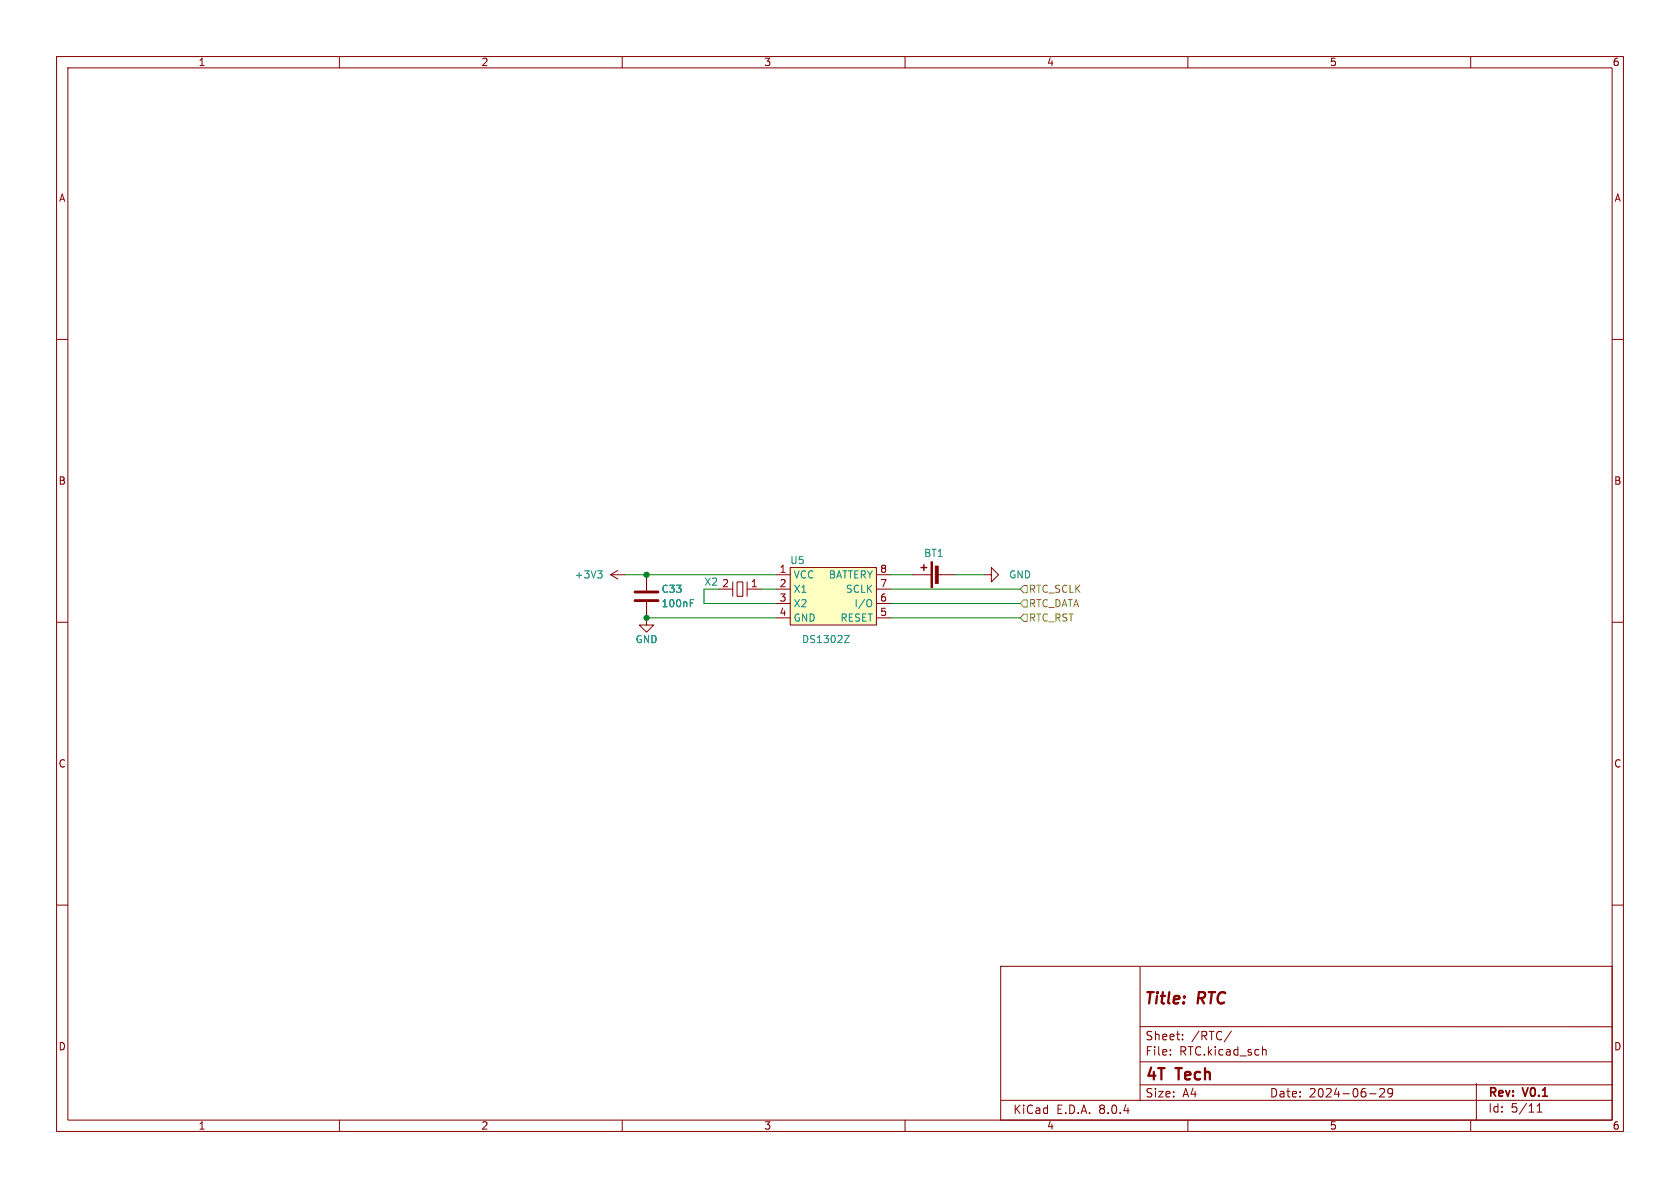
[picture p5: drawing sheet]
<svg xmlns="http://www.w3.org/2000/svg" width="297mm" height="210mm" viewBox="0 0 297 210" stroke-linecap="round" stroke-linejoin="round" font-family="sans-serif">
<g fill="none" stroke="#840000" stroke-width=".18">
<path d="M10 10h277v190h-277zM12 12h273v186h-273zM60 10v2M110 10v2M160 10v2M210 10v2M260 10v2M10 60h2M285 60h2M10 110h2M114.3 101.6v2.8M114.3 106.4v2.8"/>
<path d="M127 104.1h2.5M129.5 102.9v2.5M130.3 102.9h1v2.5h-1zM132.1 102.9v2.5M132.1 104.1h2.5M285 110h2M10 160h2M285 160h2M176.9 170.8h108.1v27.2h-108.1zM201.5 170.9v23.7M60 198v2M110 198v2"/>
<path d="M160 198v2M177 194.5h108M201.5 181.5h83.5M201.5 191.8h83.5M201.5 187.7h83.5M206.9 186.4v.1M206.9 185.6v.1M209.1 183.7v.1M209.1 182.9v.1M210 198v2M217.7 182.2l-1.3 2M223.2 185.7l.2-.2 .4 .1v.9"/>
<path d="M242.1 193.3h1.2M243.9 192.6l.6-.2 .2 .2 .1 .2-1 1.1h1M246.2 193.1l-.3 .2h-.4l-.2-.2 .2-.6 .4-.1 .2 .2a.99 .99 0 0 1-.3 1.3h-.3M260 198v2M261 191.5v6.5M271.7 196.6h.9M271.7 195.5l.5-.4v1.5"/>
</g>
<path d="M112.3 106.2h4M112.3 104.6h4" fill="none" stroke="#840000" stroke-width=".51"/>
<path d="M122 106.6h.5M122 106h.6" fill="none" stroke="#008484" stroke-width=".18"/>
<path d="M139.7 100.3h15.2v10.2h-15.2z" fill="#ffffc2"/>
<g fill="none" stroke="#840000" stroke-width=".18">
<path d="M107.9 101.6h2.6M107.9 101.6l1.3 .8M109.2 100.8l-1.3 .8M114.3 106.4v4.1h-1.3l1.3 1.3 1.3-1.3h-1.3M114.3 101.6v2.8M137.2 101.6h2.5M137.2 104.1h2.5M137.2 106.7h2.5M137.2 109.2h2.5M139.7 100.3h15.2v10.2h-15.2zM154.9 101.6h2.6M154.9 104.1h2.6"/>
<path d="M154.9 106.7h2.6M154.9 109.2h2.6M161.3 101.6h3.3M165.6 101.6h3.3M174 101.6h1.3v1.3l1.2-1.3-1.2-1.3v1.3"/>
</g>
<path d="M105.7 100.9h.7l-.4 .5M106.2 101.4l.2 .2v.3l-.2 .3M122 106.6h.5M122 106h.6M149.3 112.3h.8l-.8 1.3h.8M153.8 106l.1 .1a.81 .81 0 0 1-.1 1.2" fill="none" stroke="#008484" stroke-width=".18"/>
<g fill="#840000" stroke="#840000" stroke-width=".18">
<path d="M164.6 99.3h.2v4.6h-.2z"/>
<path d="M165.4 100.1h.5v3h-.5z"/>
</g>
<path d="M163.3 99.8v1M162.8 100.3h1" fill="none" stroke="#840000" stroke-width=".25"/>
<path d="M181 103.5h.6v1.3h-.6l-.7-.7zM181 108.6h.6v1.3h-.6l-.7-.7zM181 106h.6v1.3h-.6l-.7-.6z" fill="none" stroke="#848400" stroke-width=".18"/>
<path d="M110.5 101.6h26.7M114.3 109.2h22.9M124.5 104.1v2.6h12.7M134.6 104.1h2.6M157.5 109.2h22.8M157.5 101.6h3.8M157.5 106.7h22.8M157.5 104.1h22.8M168.9 101.6h5.1" fill="none" stroke="#008400" stroke-width=".18"/>
<g fill="#008400" stroke="#008400" stroke-width=".18">
<circle cx="114.3" cy="101.6" r=".46"/>
<circle cx="114.3" cy="109.2" r=".46"/>
</g>
<g font-size="2.8" fill="#840000">
<text x="202.1" y="178.1">Title:</text>
<text x="211.8" y="178.1">RTC</text>
<text x="202.4" y="191.5">4T</text>
<text x="208.1" y="191.5">Tech</text>
</g>
<g font-size="2.1" fill="#840000">
<text x="202.4" y="184.1">Sheet:</text>
<text x="210.6" y="184.1">/RTC/</text>
<text x="202.4" y="186.8">File:</text>
<text x="208.5" y="186.8">RTC.kicad_sch</text>
<text x="179" y="197.1">KiCad</text>
<text x="186.7" y="197.1">E.D.A.</text>
<text x="194.3" y="197.1">8.0.4</text>
<text x="202.4" y="194.2">Size:</text>
<text x="209" y="194.2">A4</text>
<text x="224.4" y="194.2">Date:</text>
<text x="231.4" y="194.2">2024-06-29</text>
<text x="263" y="194.3">Rev:</text>
<text x="263" y="196.9">Id:</text>
<text x="267.1" y="196.9">5/11</text>
<text x="269.4" y="194.3">V0.1</text>
</g>
<g font-size="1.8" fill="#840000">
<text x="35" y="11.9">1</text>
<text x="85" y="11.9">2</text>
<text x="135" y="11.9">3</text>
<text x="185" y="11.9">4</text>
<text x="235" y="11.9">5</text>
<text x="285" y="11.9">6</text>
<text x="10.3" y="35.9">A</text>
<text x="285.3" y="35.9">A</text>
<text x="10.3" y="85.9">B</text>
<text x="285.3" y="85.9">B</text>
<text x="137.7" y="101.3">1</text>
<text x="155.5" y="101.3">8</text>
<text x="127.6" y="103.9">2</text>
<text x="132.6" y="103.9">1</text>
<text x="137.7" y="103.9">2</text>
<text x="137.7" y="106.4">3</text>
<text x="155.5" y="106.4">6</text>
<text x="155.5" y="103.9">7</text>
<text x="137.7" y="109">4</text>
<text x="155.5" y="109">5</text>
<text x="10.3" y="135.9">C</text>
<text x="285.3" y="135.9">C</text>
<text x="10.3" y="185.9">D</text>
<text x="285.3" y="185.9">D</text>
<text x="35" y="199.9">1</text>
<text x="85" y="199.9">2</text>
<text x="135" y="199.9">3</text>
<text x="185" y="199.9">4</text>
<text x="235" y="199.9">5</text>
<text x="285" y="199.9">6</text>
</g>
<g font-size="1.8" fill="#008484">
<text x="139.6" y="99.9">U5</text>
<text x="163.3" y="98.7">BT1</text>
<text x="101.5" y="102.5">+3V3</text>
<text x="116.8" y="107.5">100nF</text>
<text x="116.8" y="105">C33</text>
<text x="140.2" y="102.5">VCC</text>
<text x="140.2" y="105">X1</text>
<text x="140.2" y="107.5">X2</text>
<text x="146.4" y="102.5">BATTERY</text>
<text x="149.5" y="105">SCLK</text>
<text x="151" y="107.5">I/O</text>
<text x="178.3" y="102.5">GND</text>
<text x="112.3" y="113.9">GND</text>
<text x="140.2" y="110.1">GND</text>
<text x="141.7" y="113.9">DS1302Z</text>
<text x="148.5" y="110.1">RESET</text>
</g>
<text font-size="1.8" fill="#008400" x="124.4" y="103.7">X2</text>
<g font-size="1.8" fill="#848400">
<text x="181.8" y="105">RTC_SCLK</text>
<text x="181.8" y="107.5">RTC_DATA</text>
<text x="181.8" y="110.1">RTC_RST</text>
</g>
</svg>
